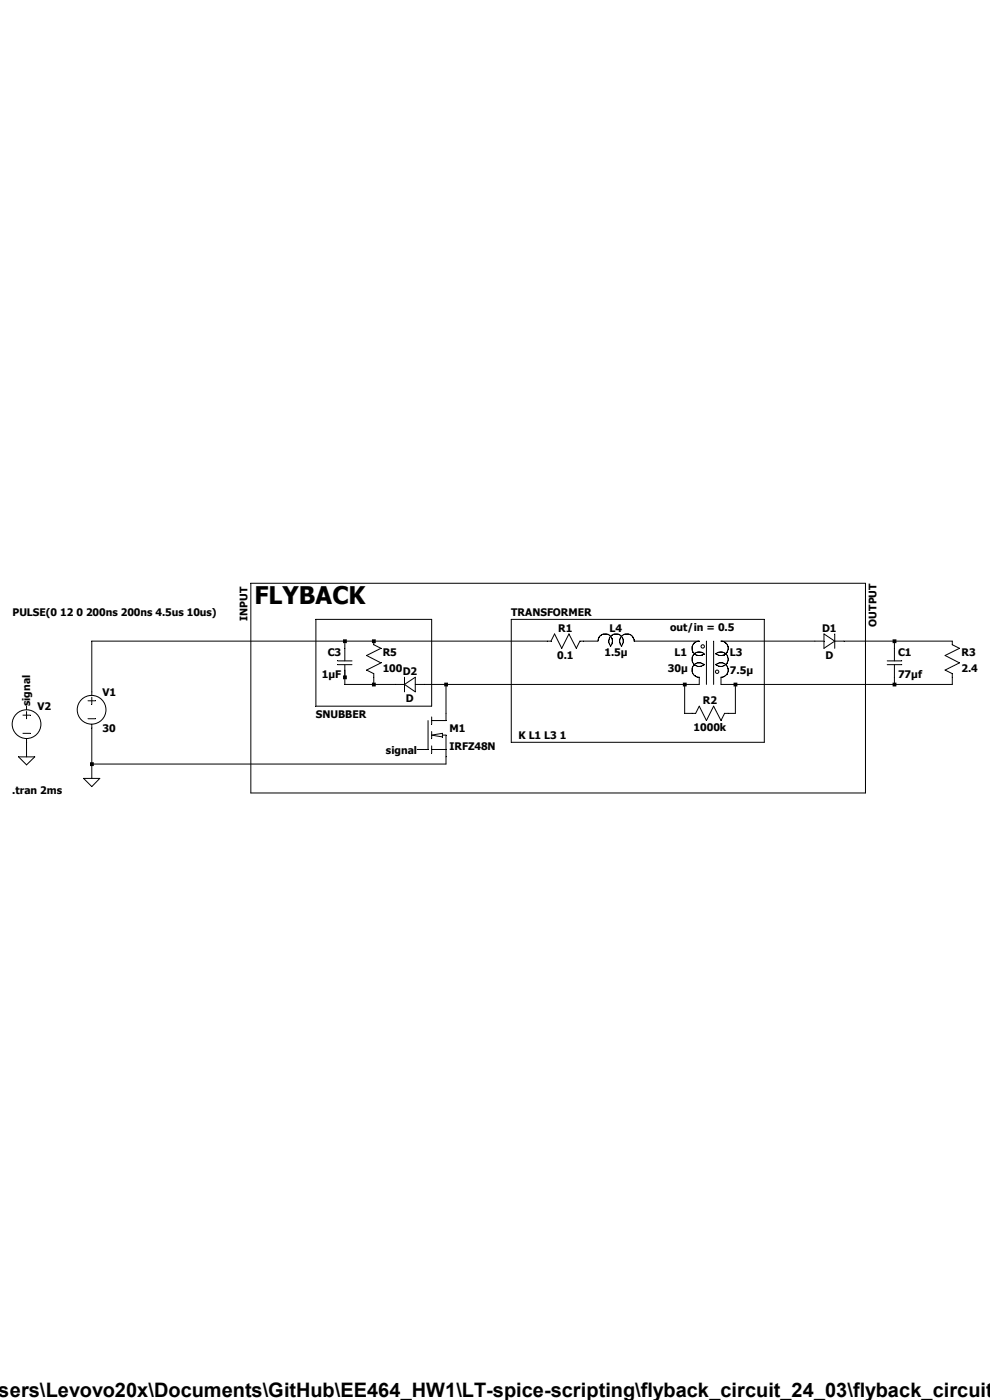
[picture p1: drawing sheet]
<svg xmlns="http://www.w3.org/2000/svg" width="210mm" height="297mm" viewBox="0 0 210 297" stroke-linecap="round" stroke-linejoin="round" font-family="sans-serif">
<g fill="none" stroke="#000" stroke-width=".21">
<path d="M53.2 123.7h130.4v44.5h-130.4zM67 131.4h24.6v18.4h-24.6zM73.2 136v4.2M79.3 136v.8l1.5 .7-3 1.6 3 1.5-3 1.6 1.5 .7v2.3M108.5 131.4h53.6v26.1h-53.6zM129.5 137.1a1.53 1.53 0 0 0 0-2.1 1.53 1.53 0 0 0-2.1-.2l-.4 .7-.2 .5h-3.8l-.7 1.5-1.6-3-1.5 3-1.6-3-.7 1.5h-97.4v11.5M129.6 137.1a1.53 1.53 0 0 1 0-2.2 1.53 1.53 0 0 1 2.2 0 1.53 1.53 0 0 1 0 2.2M148.1 136a1.53 1.53 0 0 0-1.2 2.2 1.53 1.53 0 0 0 2.5 .4M148.3 136h-13.8a1.53 1.53 0 0 0-2.1-1.4 1.53 1.53 0 0 0-.5 2.5M149.4 138.8a1.52 1.52 0 0 0-2.2 0 1.52 1.52 0 0 0 0 2.1 1.52 1.52 0 0 0 2.2 0M149.9 136v9.2M151.4 136v9.2"/>
<path d="M151.8 138.8a1.53 1.53 0 0 1 2.2 0 1.53 1.53 0 0 1 0 2.1 1.53 1.53 0 0 1-2.2 0M153 136h21.8M153.1 136a1.55 1.55 0 0 1 1.4 1.5 1.55 1.55 0 0 1-1.3 1.6 1.57 1.57 0 0 1-1.4-.5M174.8 134.5l2.3 1.5-2.3 1.5zM177.1 136h24.9v.8l1.5 .7-3 1.6 3 1.5-3 1.6 1.5 .7v2.3h-49v-1.5a1.54 1.54 0 0 0 1.4-2.2 1.54 1.54 0 0 0-2.6-.4M177.1 134.5v3M189.7 136v4.2M4.9 151.7h1.5M4.9 155.6h1.5M5.6 149.8v.8M5.6 151v1.5M5.6 156.7v3.9"/>
<path d="M18.7 148.7h1.5M18.7 152.5h1.5M19.5 147.9v1.5M19.5 153.7v11.4M71.6 140.2h3.1M71.6 141h3.1M73.2 141v4.2h12.6M85.8 143.7v3.1M85.8 145.2l2.3-1.5v3.1zM90.8 152.9v6.1h-2.3M91.6 159h3M91.6 156l2.3-.4v.7z"/>
<path d="M91.6 152.1v1.6M91.6 155.2v1.5M91.6 158.2v1.6M93.9 156h.7v6.1h-75.1M94.6 145.2v7.7h-3M145.2 145.2v6.1h2.4l.7-1.5 1.6 3.1 1.5-3.1 1.6 3.1 .7-1.6h2.3v-6.1M149.4 141.1a1.53 1.53 0 0 0-2.5 .5 1.53 1.53 0 0 0 1.4 2.1v1.5h-60.2M188.2 140.2h3.1M188.2 141h3.1M189.7 141v4.2M3.9 160.6h3.5l-1.8 1.7zM17.7 165.1h3.5l-1.7 1.8z"/>
<circle cx="149.1" cy="137.1" r=".36"/>
<circle cx="5.6" cy="153.6" r="3"/>
<circle cx="19.4" cy="150.6" r="3"/>
<circle cx="152.1" cy="142.5" r=".36"/>
</g>
<path d="M19.1 161.7h.8v.8h-.8zM72.8 135.6h.8v.8h-.8zM72.8 143.3h.8v.8h-.8zM78.9 135.6h.8v.8h-.8zM78.9 144.8h.8v.8h-.8zM94.2 144.8h.8v.8h-.8zM144.9 144.8h.8v.8h-.8zM155.6 144.8h.8v.8h-.8zM189.4 135.6h.8v.8h-.8zM189.4 144.8h.8v.8h-.8z" fill-rule="evenodd" fill="#000"/>
<text font-size="5.2" x="54" y="128.1">FLYBACK</text>
<text font-size="4.2" x="-.2" y="296.3">sers\Levovo20x\Documents\GitHub\EE464_HW1\LT-spice-scripting\flyback_circuit_24_03\flyback_circuit.</text>
<g font-size="2.2">
<text x="2.7" y="130.8">PULSE(0 12 0 200ns 200ns 4.5us 10us)</text>
<text x="52.5" y="131.7" transform="rotate(-90 52.5 131.7)">INPUT</text>
<text x="108.5" y="130.8">TRANSFORMER</text>
<text x="118.4" y="134">R1</text>
<text x="129.3" y="134">L4</text>
<text x="142.2" y="133.8">out/in = 0.5</text>
<text x="174.4" y="134">D1</text>
<text x="186" y="132.9" transform="rotate(-90 186 132.9)">OUTPUT</text>
<text x="68.3" y="143.8">1µF</text>
<text x="69.5" y="139.2">C3</text>
<text x="81.2" y="139.2">R5</text>
<text x="81.2" y="142.7">100D2</text>
<text x="118.2" y="139.7">0.1</text>
<text x="128.2" y="139.3">1.5µ</text>
<text x="141.7" y="142.7">30µ</text>
<text x="143.1" y="139.2">L1</text>
<text x="154.9" y="139.2">L3</text>
<text x="154.9" y="143">7.5µ</text>
<text x="175.1" y="139.7">D</text>
<text x="190.5" y="139.2">C1</text>
<text x="190.5" y="143.8">77µf</text>
<text x="204" y="139.2">R3</text>
<text x="204" y="142.7">2.4</text>
<text x="6.4" y="149.8" transform="rotate(-90 6.4 149.8)">signal</text>
<text x="21.8" y="147.7">V1</text>
<text x="86.1" y="149">D</text>
<text x="149.1" y="149.4">R2</text>
<text x="8" y="150.7">V2</text>
<text x="21.8" y="155.3">30</text>
<text x="67" y="152.2">SNUBBER</text>
<text x="95.4" y="155.3">M1</text>
<text x="147.2" y="155.1">1000k</text>
<text x="81.9" y="159.9">signal</text>
<text x="95.4" y="159.1">IRFZ48N</text>
<text x="110" y="156.8">K L1 L3 1</text>
<text x="2.6" y="168.4">.tran 2ms</text>
</g>
</svg>
